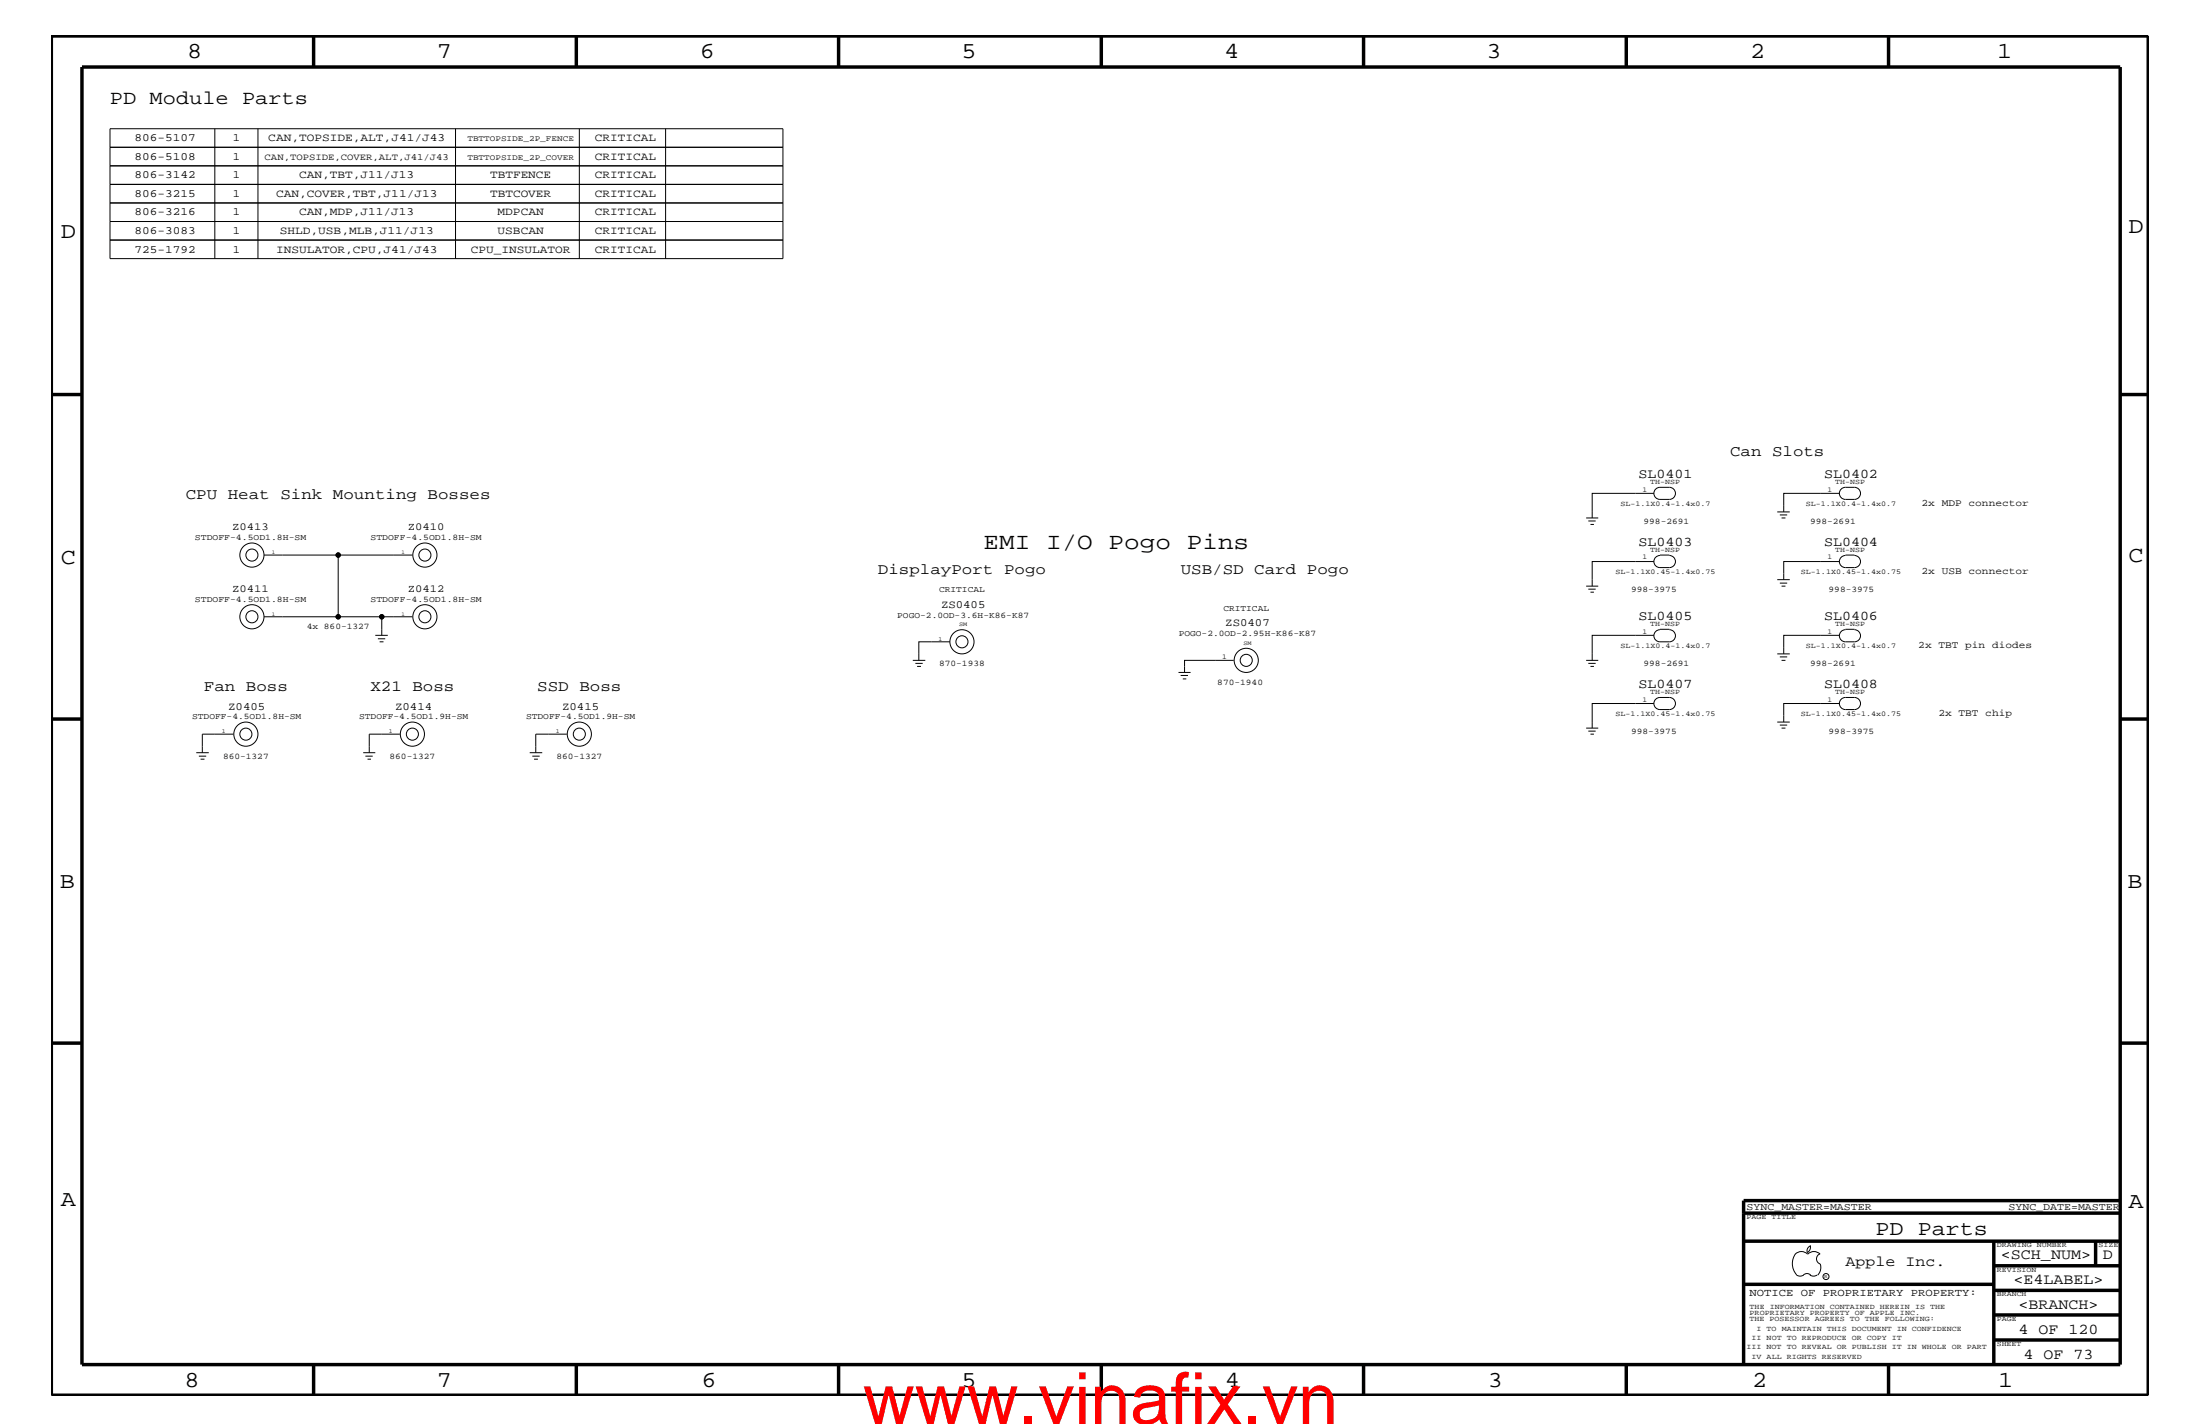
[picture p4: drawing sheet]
<svg xmlns="http://www.w3.org/2000/svg" width="432mm" height="279mm" viewBox="0 0 432 279" stroke-linecap="round" stroke-linejoin="round" font-family="sans-serif">
<g fill="none" stroke="#000" stroke-width=".2">
<path d="M21.6 32.5h132.1M21.6 36.2h132.1M21.6 25.3h132.1v25.4h-132.1zM21.6 39.8h132.1M21.6 28.9h132.1M42.2 25.3v25.4M50.6 25.3v25.4M89.4 25.3v25.4M113.7 25.3v25.4M130.6 25.3v25.4M21.6 43.5h132.1M21.6 47.1h132.1"/>
<path d="M324.6 96.8h-12.1v4.8M324.8 96.1l.6-.4 2.3-.1a1.19 1.19 0 0 1 1.1 1.2 1.19 1.19 0 0 1-1.1 1.2h-1.9a1.19 1.19 0 0 1-1.1-.7 1.19 1.19 0 0 1 .1-1.2zM361 96.8h-10.9v3.6M361.5 95.8a4.2 4.2 0 0 1 2.9-.1 1.19 1.19 0 0 1 .8 1.3 1.19 1.19 0 0 1-1.2 1h-1.8a1.19 1.19 0 0 1-1.1-.8 1.19 1.19 0 0 1 .4-1.4zM51.8 108.9h29.1M66.4 108.9v12.1M311.3 101.6h2.4M311.3 115h2.4M311.7 102.2h1.5M311.7 115.6h1.5M312.2 102.9h.6M312.2 116.2h.6"/>
<path d="M324.6 110.2h-12.1v4.8M325.8 109a1.19 1.19 0 0 0-1.2 1.2 1.19 1.19 0 0 0 1.2 1.2h1.9a1.19 1.19 0 0 0 1.1-1.2 1.19 1.19 0 0 0-1.1-1.2M325.8 108.9h1.9M348.8 100.4h2.5M348.8 113.7h2.5M349.3 101h1.5M349.3 114.4h1.5M349.7 101.6h.7M349.7 115h.7M361 110.2h-10.9v3.5M362.2 109a1.19 1.19 0 0 0-1.2 1.2 1.19 1.19 0 0 0 1.2 1.2h1.8a1.19 1.19 0 0 0 1.2-1.2 1.19 1.19 0 0 0-1.2-1.2M362.2 108.9h1.8"/>
<path d="M51.8 121h23.1M73.7 124.7h2.4M74.2 125.3h1.4M74.5 125.9h.8M80.9 121h-6v3.7M179.2 129.6h2.4M179.7 130.2h1.4M180 130.8h.8M186.4 125.9h-6.1v3.7M231.3 131.9h2.4M231.7 132.5h1.5M232.2 133.2h.6"/>
<path d="M242.1 129.6h-9.6v2.3M311.3 129.6h2.4M311.7 130.2h1.5M312.2 130.8h.6M324.6 124.7h-12.1v4.9M324.6 138h-12.1v4.9M324.8 137.3l.6-.4 2.3-.1a1.19 1.19 0 0 1 1.1 1.2 1.19 1.19 0 0 1-1.1 1.2h-1.9a1.19 1.19 0 0 1-1.1-.6 1.19 1.19 0 0 1 .1-1.3zM325.8 123.6a1.19 1.19 0 0 0-1.2 1.1 1.19 1.19 0 0 0 1.2 1.2h1.9a1.19 1.19 0 0 0 1.1-1.2 1.19 1.19 0 0 0-1.1-1.1M325.8 123.5h1.9M348.8 128.3h2.5M349.3 128.9h1.5M349.7 129.6h.7"/>
<path d="M361 124.7h-10.9v3.6M361 138h-10.9v3.7M361.5 137.1a4.2 4.2 0 0 1 2.9-.2 1.19 1.19 0 0 1 .8 1.3 1.19 1.19 0 0 1-1.2 1h-1.8a1.19 1.19 0 0 1-1.1-.8 1.19 1.19 0 0 1 .4-1.3zM362.2 123.6a1.19 1.19 0 0 0-1.2 1.1 1.19 1.19 0 0 0 1.2 1.2h1.8a1.19 1.19 0 0 0 1.2-1.2 1.19 1.19 0 0 0-1.2-1.1M362.2 123.5h1.8M38.5 147.7h2.5M39 148.4h1.5M39.4 149h.7M45.8 144h-6.1v3.7M71.3 147.7h2.4M71.7 148.4h1.5M72.1 149h.7"/>
<path d="M78.5 144h-6v3.7M104 147.7h2.4M104.5 148.4h1.4M104.8 149h.8M111.3 144h-6.1v3.7M311.3 142.9h2.4M311.7 143.5h1.5M312.2 144h.6M348.8 141.7h2.5M349.3 142.3h1.5M349.7 142.9h.7M352.3 246.1a1.69 1.69 0 0 1 2.5 0"/>
<path d="M352.4 246a3.3 3.3 0 0 0 .2 4.1M352.6 250.2l.7 .2 .7-.2M354 250.2l.7-.3 .7 .3M354.8 246.1a1.69 1.69 0 0 1 2.4 0M355.2 250.2l.7 .2 .7-.2M355.3 244.4v.3a1.18 1.18 0 0 1-.6 1.1M355.4 244.4a.99 .99 0 0 0-.6 1.4M357.2 246a1.04 1.04 0 0 0-.7 1 1.04 1.04 0 0 0 .7 1M357.3 248l.1 .7a2.11 2.11 0 0 1-.6 1.5"/>
<circle cx="49.4" cy="108.9" r="1.19"/>
<circle cx="49.4" cy="108.9" r="2.37"/>
<circle cx="66.4" cy="108.9" r=".42"/>
<circle cx="83.4" cy="108.9" r="2.37"/>
<circle cx="83.4" cy="108.9" r="1.19"/>
<circle cx="49.4" cy="121" r="1.19"/>
<circle cx="49.4" cy="121" r="2.37"/>
<circle cx="66.4" cy="121" r=".42"/>
<circle cx="74.9" cy="121" r=".42"/>
<circle cx="83.4" cy="121" r="1.19"/>
<circle cx="83.4" cy="121" r="2.37"/>
<circle cx="188.8" cy="125.9" r="1.19"/>
<circle cx="188.8" cy="125.9" r="2.37"/>
<circle cx="244.6" cy="129.6" r="2.37"/>
<circle cx="244.6" cy="129.6" r="1.19"/>
<circle cx="48.3" cy="144" r="1.19"/>
<circle cx="48.3" cy="144" r="2.37"/>
<circle cx="80.9" cy="144" r="1.19"/>
<circle cx="80.9" cy="144" r="2.37"/>
<circle cx="113.7" cy="144" r="1.19"/>
<circle cx="113.7" cy="144" r="2.37"/>
<circle cx="358.4" cy="250.5" r=".59"/>
</g>
<g fill="none" stroke="#000" stroke-width=".68" stroke-linecap="butt">
<path d="M10.1 7.1h411.5v266.7h-411.5zM16.1 13.2h400v254.5h-400zM61.6 7.1v6.1M113.1 7.1v6.1M164.6 7.1v6.1M216.2 7.1v6.1M267.6 7.1v6.1M319.2 7.1v6.1M370.7 7.1v6.1M10.1 77.4h6M416.1 77.4h5.5M10.1 141.1h6"/>
<path d="M416.1 141.1h5.5M10.1 204.7h6M416.1 204.7h5.5M342.2 238h73.9M416.1 235.6h-73.9v32.1M342.2 243.5h73.9M342.2 252h49.1M391.3 248.4h24.8M391.3 243.5v24.2M391.3 258h24.8M391.3 253.2h24.8M411.3 243.5v4.9"/>
<path d="M61.6 267.7v6.1M113.1 267.7v6.1M164.6 267.7v6.1M216.2 268v5.8M267.6 267.7v6.1M319.2 267.7v6.1M370.7 267.7v6.1M391.3 262.9h24.8"/>
</g>
<g fill="#000">
<circle cx="66.4" cy="108.9" r=".42"/>
<circle cx="66.4" cy="121" r=".42"/>
<circle cx="74.9" cy="121" r=".42"/>
</g>
<text font-size="14.1" fill="#f00" x="169.3" y="279.4">www.vinafix.vn</text>
<text font-size="4.6" x="193" y="107.7">EMI I/O Pogo Pins</text>
<g font-size="4.5">
<text x="36.7" y="11.5">8</text>
<text x="85.8" y="11.5">7</text>
<text x="137.3" y="11.5">6</text>
<text x="188.7" y="11.5">5</text>
<text x="240.3" y="11.5">4</text>
<text x="291.8" y="11.5">3</text>
<text x="343.5" y="11.5">2</text>
<text x="392" y="11.5">1</text>
<text x="11.9" y="46.8">D</text>
<text x="417.7" y="45.7">D</text>
<text x="11.9" y="110.6">C</text>
<text x="417.7" y="110.3">C</text>
<text x="11.8" y="174.3">B</text>
<text x="417.6" y="174.2">B</text>
<text x="11.9" y="236.7">A</text>
<text x="417.7" y="237.1">A</text>
<text x="36.2" y="272.1">8</text>
<text x="85.8" y="272.1">7</text>
<text x="137.7" y="272.1">6</text>
<text x="188.7" y="272.1">5</text>
<text x="240.4" y="272.1">4</text>
<text x="292" y="272.1">3</text>
<text x="343.9" y="272.1">2</text>
<text x="392.2" y="272.1">1</text>
</g>
<text font-size="4.1" x="368.1" y="242.3">PD Parts</text>
<text font-size="3.9" x="21.6" y="20.4">PD Module Parts</text>
<g font-size="3">
<text x="339.6" y="89.5">Can Slots</text>
<text x="36.4" y="98">CPU Heat Sink Mounting Bosses</text>
<text x="172.3" y="112.6">DisplayPort Pogo</text>
<text x="231.7" y="112.6">USB/SD Card Pogo</text>
<text x="40" y="135.6">Fan Boss</text>
<text x="72.7" y="135.6">X21 Boss</text>
<text x="105.5" y="135.6">SSD Boss</text>
<text x="362.2" y="248.4">Apple Inc.</text>
<text x="392.7" y="247.1">&lt;SCH_NUM&gt;</text>
<text x="395.2" y="252">&lt;E4LABEL&gt;</text>
<text x="412.7" y="247.1">D</text>
<text x="396.2" y="256.8">&lt;BRANCH&gt;</text>
<text x="396.2" y="261.6">4 OF 120</text>
<text x="397.2" y="266.6">4 OF 73</text>
</g>
<g font-size="2.6">
<text x="321.6" y="93.8">SL0401</text>
<text x="358" y="93.8">SL0402</text>
<text x="321.6" y="107.1">SL0403</text>
<text x="358" y="107.1">SL0404</text>
<text x="321.6" y="121.7">SL0405</text>
<text x="358" y="121.7">SL0406</text>
<text x="321.6" y="135">SL0407</text>
<text x="358" y="135">SL0408</text>
</g>
<g font-size="2.2">
<text x="26.4" y="27.7">806-5107</text>
<text x="45.7" y="27.7">1</text>
<text x="52.7" y="27.7">CAN,TOPSIDE,ALT,J41/J43</text>
<text x="116.8" y="27.7">CRITICAL</text>
<text x="26.4" y="35">806-3142</text>
<text x="26.4" y="31.4">806-5108</text>
<text x="45.7" y="31.4">1</text>
<text x="45.7" y="35">1</text>
<text x="58.7" y="35">CAN,TBT,J11/J13</text>
<text x="96.2" y="35">TBTFENCE</text>
<text x="116.8" y="31.4">CRITICAL</text>
<text x="116.8" y="35">CRITICAL</text>
<text x="26.4" y="38.6">806-3215</text>
<text x="45.7" y="38.6">1</text>
<text x="54.2" y="38.6">CAN,COVER,TBT,J11/J13</text>
<text x="96.2" y="38.6">TBTCOVER</text>
<text x="116.8" y="38.6">CRITICAL</text>
<text x="26.4" y="45.9">806-3083</text>
<text x="26.4" y="42.3">806-3216</text>
<text x="45.7" y="45.9">1</text>
<text x="45.7" y="42.3">1</text>
<text x="54.9" y="45.9">SHLD,USB,MLB,J11/J13</text>
<text x="58.7" y="42.3">CAN,MDP,J11/J13</text>
<text x="97.7" y="45.9">USBCAN</text>
<text x="97.7" y="42.3">MDPCAN</text>
<text x="116.8" y="45.9">CRITICAL</text>
<text x="116.8" y="42.3">CRITICAL</text>
<text x="26.4" y="49.6">725-1792</text>
<text x="45.7" y="49.6">1</text>
<text x="54.2" y="49.6">INSULATOR,CPU,J41/J43</text>
<text x="92.4" y="49.6">CPU_INSULATOR</text>
<text x="116.8" y="49.6">CRITICAL</text>
<text x="184.7" y="119.2">ZS0405</text>
<text x="240.5" y="122.9">ZS0407</text>
<text x="44.8" y="139.2">Z0405</text>
<text x="77.6" y="139.2">Z0414</text>
<text x="110.3" y="139.2">Z0415</text>
</g>
<g font-size="2.1">
<text x="45.6" y="104.1">Z0413</text>
<text x="80.1" y="104.1">Z0410</text>
<text x="45.6" y="116.2">Z0411</text>
<text x="80.1" y="116.2">Z0412</text>
<text x="343.4" y="254.4">NOTICE OF PROPRIETARY PROPERTY:</text>
</g>
<g font-size="2">
<text x="342.8" y="237.4">SYNC_MASTER=MASTER</text>
<text x="394.2" y="237.4">SYNC_DATE=MASTER</text>
</g>
<g font-size="1.9">
<text x="51.9" y="31.4">CAN,TOPSIDE,COVER,ALT,J41/J43</text>
<text x="377.1" y="99.3">2x MDP connector</text>
<text x="377.1" y="112.6">2x USB connector</text>
<text x="376.5" y="127.1">2x TBT pin diodes</text>
<text x="380.4" y="140.4">2x TBT chip</text>
</g>
<g font-size="1.7">
<text x="38.3" y="106">STDOFF-4.5OD1.8H-SM</text>
<text x="72.7" y="106">STDOFF-4.5OD1.8H-SM</text>
<text x="322.6" y="102.9">998-2691</text>
<text x="355.3" y="102.9">998-2691</text>
<text x="38.3" y="118.1">STDOFF-4.5OD1.8H-SM</text>
<text x="72.7" y="118.1">STDOFF-4.5OD1.8H-SM</text>
<text x="184.3" y="116.2">CRITICAL</text>
<text x="240.1" y="119.8">CRITICAL</text>
<text x="320.1" y="116.2">998-3975</text>
<text x="358.9" y="116.2">998-3975</text>
<text x="60.2" y="123.5">4x 860-1327</text>
<text x="176.1" y="121.2">POGO-2.0OD-3.6H-K86-K87</text>
<text x="231.4" y="124.8">POGO-2.0OD-2.95H-K86-K87</text>
<text x="184.3" y="130.8">870-1938</text>
<text x="322.6" y="130.8">998-2691</text>
<text x="355.3" y="130.8">998-2691</text>
<text x="238.9" y="134.4">870-1940</text>
<text x="37.7" y="141.2">STDOFF-4.5OD1.8H-SM</text>
<text x="70.5" y="141.2">STDOFF-4.5OD1.9H-SM</text>
<text x="103.3" y="141.2">STDOFF-4.5OD1.9H-SM</text>
<text x="43.8" y="149">860-1327</text>
<text x="76.5" y="149">860-1327</text>
<text x="109.2" y="149">860-1327</text>
<text x="320.1" y="144">998-3975</text>
<text x="358.9" y="144">998-3975</text>
</g>
<g font-size="1.6">
<text x="91.7" y="27.7">TBTTOPSIDE_2P_FENCE</text>
<text x="91.7" y="31.4">TBTTOPSIDE_2P_COVER</text>
</g>
<g font-size="1.4">
<text x="323.9" y="95">TH-NSP</text>
<text x="360.2" y="95">TH-NSP</text>
<text x="318.1" y="99.3">SL-1.1X0.4-1.4x0.7</text>
<text x="322.4" y="96.5">1</text>
<text x="354.5" y="99.3">SL-1.1X0.4-1.4x0.7</text>
<text x="358.7" y="96.5">1</text>
<text x="317.1" y="112.7">SL-1.1X0.45-1.4x0.75</text>
<text x="322.4" y="109.8">1</text>
<text x="323.9" y="108.3">TH-NSP</text>
<text x="353.5" y="112.7">SL-1.1X0.45-1.4x0.75</text>
<text x="358.7" y="109.8">1</text>
<text x="360.2" y="108.3">TH-NSP</text>
<text x="322.4" y="124.3">1</text>
<text x="323.9" y="122.9">TH-NSP</text>
<text x="358.7" y="124.3">1</text>
<text x="360.2" y="122.9">TH-NSP</text>
<text x="239.9" y="129.3">1</text>
<text x="318.1" y="127.2">SL-1.1X0.4-1.4x0.7</text>
<text x="354.5" y="127.2">SL-1.1X0.4-1.4x0.7</text>
<text x="322.4" y="137.7">1</text>
<text x="323.9" y="136.2">TH-NSP</text>
<text x="358.7" y="137.7">1</text>
<text x="360.2" y="136.2">TH-NSP</text>
<text x="317.1" y="140.6">SL-1.1X0.45-1.4x0.75</text>
<text x="353.5" y="140.6">SL-1.1X0.45-1.4x0.75</text>
<text x="342.8" y="239.2">PAGE TITLE</text>
<text x="391.9" y="244.7">DRAWING NUMBER</text>
<text x="411.9" y="244.7">SIZE</text>
<text x="391.9" y="249.5">REVISION</text>
<text x="343.4" y="256.8">THE INFORMATION CONTAINED HEREIN IS THE</text>
<text x="391.9" y="254.4">BRANCH</text>
<text x="343.4" y="258">PROPRIETARY PROPERTY OF APPLE INC.</text>
<text x="343.4" y="259.3">THE POSESSOR AGREES TO THE FOLLOWING:</text>
<text x="343.8" y="262.9">II NOT TO REPRODUCE OR COPY IT</text>
<text x="344.8" y="261.1">I TO MAINTAIN THIS DOCUMENT IN CONFIDENCE</text>
<text x="391.9" y="259.3">PAGE</text>
<text x="342.8" y="264.7">III NOT TO REVEAL OR PUBLISH IT IN WHOLE OR PART</text>
<text x="343.8" y="266.6">IV ALL RIGHTS RESERVED</text>
<text x="391.9" y="264.1">SHEET</text>
</g>
<g font-size="1.2">
<text x="184.2" y="125.7">1</text>
<text x="188.3" y="122.9">SM</text>
<text x="244.1" y="126.5">SM</text>
<text x="43.6" y="143.9">1</text>
<text x="76.3" y="143.9">1</text>
<text x="109.1" y="143.9">1</text>
</g>
<g font-size="1.1">
<text x="53.3" y="108.7">1</text>
<text x="78.8" y="108.7">1</text>
<text x="53.3" y="120.8">1</text>
<text x="78.8" y="120.8">1</text>
</g>
<text font-size="1" x="358.1" y="250.7">R</text>
</svg>
